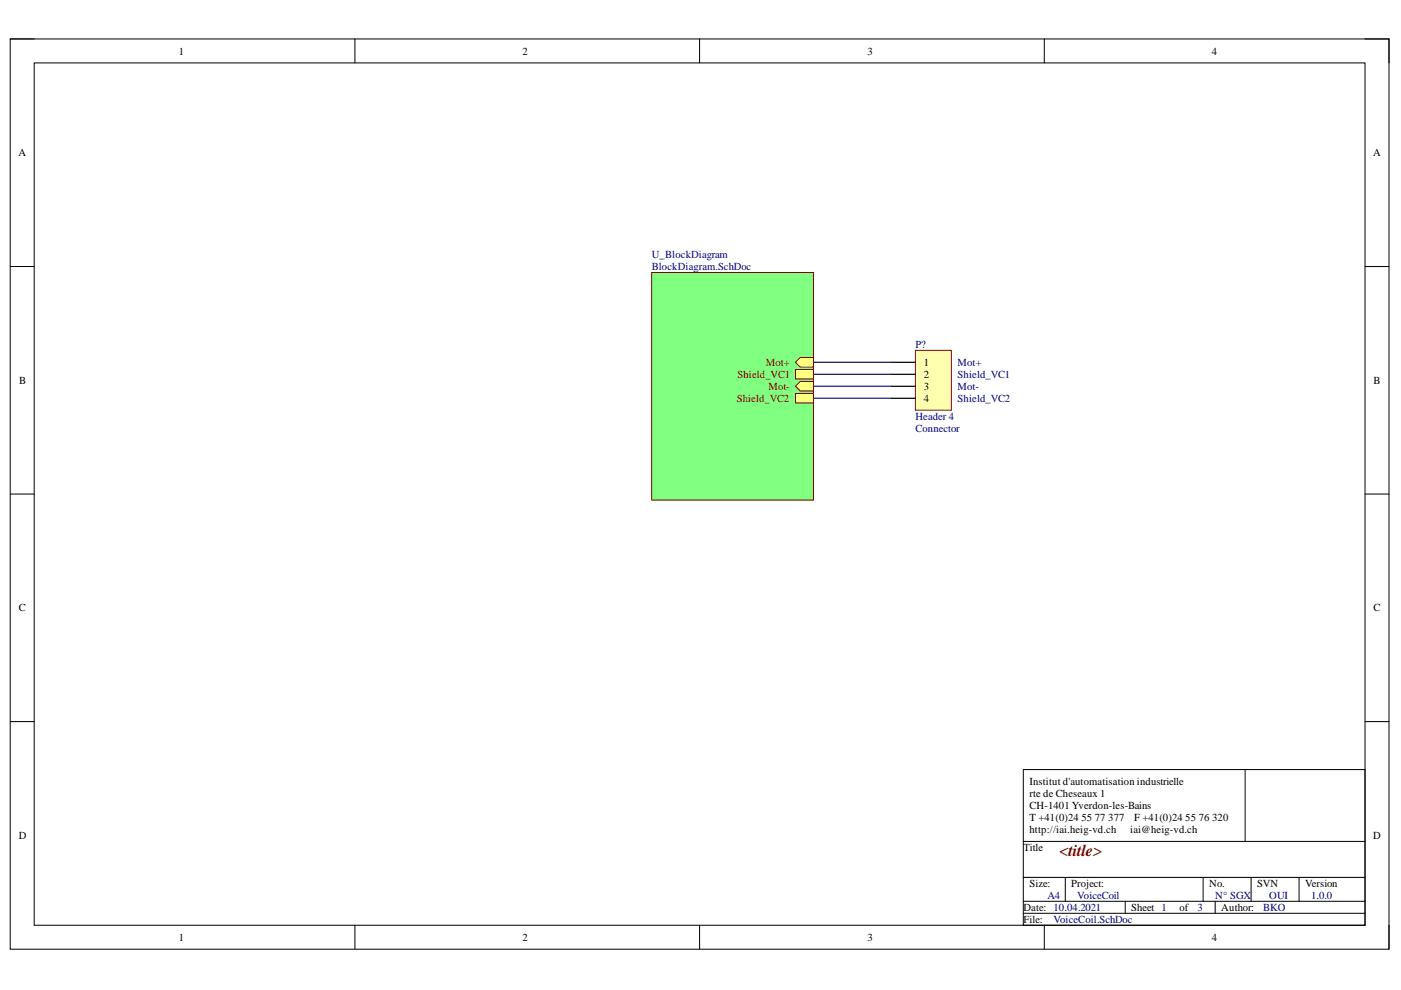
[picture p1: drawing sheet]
<svg xmlns="http://www.w3.org/2000/svg" width="297mm" height="210mm" viewBox="0 0 297 210" stroke-linecap="round" stroke-linejoin="round" font-family="sans-serif">
<path d="M2.2 8.3h292.3v193h-292.3z" fill="none" stroke="#000" stroke-width=".21"/>
<path d="M7.3 13.3h282.1v182.9h-282.1z" fill-rule="evenodd" fill="#fff"/>
<g fill="none" stroke="#000" stroke-width=".21">
<path d="M2.2 8.3h5.1M7.3 13.3h282.1v182.9h-282.1zM75.2 8.3v5M148.3 8.3v5M221.4 8.3v5M289.4 8.3h5.1v5M2.2 56.5h5.1M289.4 56.5h5.1M2.2 104.8h5.1M289.4 104.8h5.1M2.2 153h5.1M289.4 153h5.1"/>
<path d="M217 163.2h72.4v33h-72.4zM217 178.4h72.4M264 163.2v15.2M75.3 196.2v5.1M148.3 196.2v5.1M217 193.6h72.4M217 191.1h72.4M217 186h72.4M221.4 196.2v5.1M225.9 186v5.1M238.6 191.1v2.5M255.1 186v5.1"/>
<path d="M257.6 191.1v2.5M265.3 186v5.1M275.4 186v5.1M294.5 196.2v5.1"/>
</g>
<path d="M138.2 57.8h34.3v48.2h-34.3z" fill-rule="evenodd" fill="#80ff80"/>
<path d="M138.2 57.8h34.3v48.2h-34.3z" fill="none" stroke="#800000" stroke-width=".21"/>
<path d="M168.7 76.8l1-1h2.8v2h-2.8z" fill-rule="evenodd" fill="#ffff80"/>
<path d="M168.7 76.8l1-1h2.8v2h-2.8z" fill="none" stroke="#800000" stroke-width=".21"/>
<path d="M168.7 81.9l1-1h2.8v2h-2.8z" fill-rule="evenodd" fill="#ffff80"/>
<path d="M168.7 81.9l1-1h2.8v2h-2.8z" fill="none" stroke="#800000" stroke-width=".21"/>
<path d="M168.7 78.3h3.8v2.1h-3.8z" fill-rule="evenodd" fill="#ffff80"/>
<path d="M168.7 78.3h3.8v2.1h-3.8z" fill="none" stroke="#800000" stroke-width=".21"/>
<path d="M168.7 83.4h3.8v2.1h-3.8z" fill-rule="evenodd" fill="#ffff80"/>
<path d="M168.7 83.4h3.8v2.1h-3.8z" fill="none" stroke="#800000" stroke-width=".21"/>
<path d="M194.1 74.3h7.6v12.7h-7.6z" fill-rule="evenodd" fill="#ffffb0"/>
<path d="M194.1 74.3h7.6v12.7h-7.6z" fill="none" stroke="#800000" stroke-width=".21"/>
<path d="M189 76.8h5.1M189 79.4h5.1M189 81.9h5.1M189 84.4h5.1" fill="none" stroke="#000" stroke-width=".26"/>
<path d="M172.5 76.8h16.5M172.5 79.4h16.5M172.5 81.9h16.5M172.5 84.4h16.5" fill="none" stroke="#000080" stroke-width=".26"/>
<text font-size="3.5" fill="#800000" x="224.6" y="181.5">&lt;title&gt;</text>
<g font-size="2.3">
<text x="37.9" y="11.6">1</text>
<text x="110.8" y="11.6">2</text>
<text x="183.9" y="11.6">3</text>
<text x="256.9" y="11.6">4</text>
<text x="3.9" y="33.1">A</text>
<text x="291.2" y="33.1">A</text>
<text x="195.9" y="77.5">1</text>
<text x="4.1" y="81.4">B</text>
<text x="195.9" y="80.1">2</text>
<text x="195.9" y="82.6">3</text>
<text x="291.2" y="81.4">B</text>
<text x="195.9" y="85.2">4</text>
<text x="4" y="129.6">C</text>
<text x="291.2" y="129.6">C</text>
<text x="218.3" y="166.4">Institut d'automatisation industrielle</text>
<text x="218.3" y="169">rte de Cheseaux 1</text>
<text x="218.3" y="171.5">CH-1401 Yverdon-les-Bains</text>
<text x="4" y="177.8">D</text>
<text x="218.3" y="174">T +41(0)24</text>
<text x="218.3" y="176.6">http://iai.heig-vd.ch</text>
<text x="229.3" y="174">55</text>
<text x="232.1" y="174">77</text>
<text x="235" y="174">377</text>
<text x="239.6" y="176.6">iai@heig-vd.ch</text>
<text x="240.5" y="174">F +41(0)24</text>
<text x="251.3" y="174">55</text>
<text x="254.1" y="174">76</text>
<text x="257" y="174">320</text>
<text x="291.2" y="177.8">D</text>
<text x="217" y="180.5">Title</text>
<text x="218.3" y="188.1">Size:</text>
<text x="227.1" y="188.1">Project:</text>
<text x="256.4" y="188.1">No.</text>
<text x="266.5" y="188.1">SVN</text>
<text x="276.7" y="188.1">Version</text>
<text x="217" y="193.1">Date: 10.04.2021</text>
<text x="217" y="195.7">File:</text>
<text x="239.8" y="193.1">Sheet 1</text>
<text x="250.1" y="193.1">of</text>
<text x="258.9" y="193.1">Author:</text>
<text x="37.9" y="199.5">1</text>
<text x="110.8" y="199.5">2</text>
<text x="183.9" y="199.5">3</text>
<text x="256.9" y="199.5">4</text>
</g>
<g font-size="2.3" fill="#000080">
<text x="138.2" y="54.7">U_BlockDiagram</text>
<text x="138.2" y="57.3">BlockDiagram.SchDoc</text>
<text x="194.1" y="73.7">P?</text>
<text x="203" y="77.5">Mot+</text>
<text x="203" y="82.6">Mot-</text>
<text x="203" y="80.1">Shield_VC1</text>
<text x="194.1" y="89">Header 4</text>
<text x="203" y="85.2">Shield_VC2</text>
<text x="194.1" y="91.5">Connector</text>
<text x="222.1" y="190.6">A4</text>
<text x="228.4" y="190.6">VoiceCoil</text>
<text x="257.7" y="190.6">N° SGX</text>
<text x="269.1" y="190.6">OUI</text>
<text x="278" y="190.6">1.0.0</text>
<text x="223.3" y="195.7">VoiceCoil.SchDoc</text>
<text x="253.9" y="193.1">3</text>
<text x="267.8" y="193.1">BKO</text>
</g>
<g font-size="2.3" fill="#800000">
<text x="162.4" y="77.5">Mot+</text>
<text x="156.4" y="80.1">Shield_VC1</text>
<text x="163" y="82.6">Mot-</text>
<text x="156.2" y="85.2">Shield_VC2</text>
</g>
</svg>
